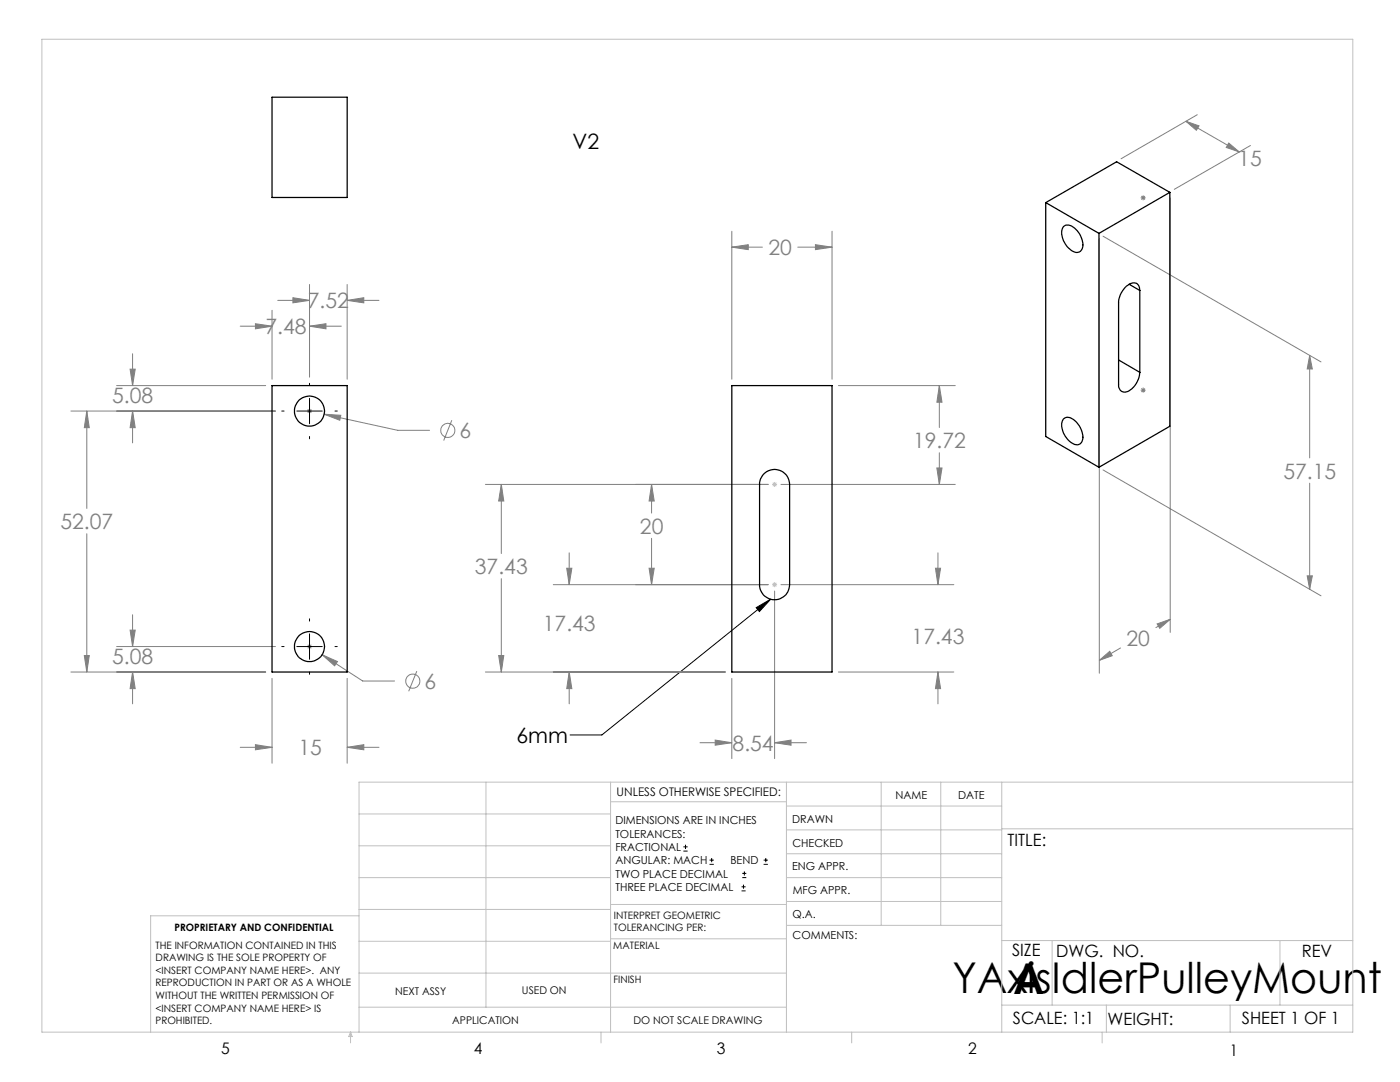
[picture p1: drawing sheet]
<svg xmlns="http://www.w3.org/2000/svg" width="279mm" height="216mm" viewBox="0 0 279 216" stroke-linecap="round" stroke-linejoin="round" font-family="sans-serif">
<g fill="none" stroke="#808080" stroke-width=".2">
<path d="M227.6 39.5h1M227.8 39.1l.7 .7M228.1 39v1M228.5 39.1l-.7 .7M233.5 39.5v86.7M236.7 24.2l10.6 6.1M236.7 24.2l2.6 .9-.5 .9zM238.9 22.9l-15.2 8.8M245.2 28.5l2.1 1.8-2.6-.9zM247.3 30.3h.1M249.6 29l-15.2 8.8M55.4 59.9h6.4"/>
<path d="M58.5 59.4l3.3 .5-3.3 .5zM61.8 56.8v18.4M69.3 56.8v18.9M69.3 59.9h6.3M69.3 59.9l3.3-.5v1zM146.1 46.1v29.6M146.1 49.3h6.1M146.1 49.3l3.2-.5v1zM159.2 49.3h6.9M162.7 48.8l3.4 .5-3.4 .5zM166.1 46.1v29.6M219.4 47.6v86.7"/>
<path d="M220.1 47.1l43.5 25.1M23.3 76.9h29.7M26 73.7h1l-.5 3.2zM26.5 70.6v6.3M47.9 65.1h6.4M51 64.6l3.3 .5-3.3 .5zM54.3 61.9v13.8M61.8 65.1h6.3M61.8 65.1l3.3-.5v1zM167.3 76.9h23.3M187.5 76.9v8.4M187.5 76.9l.5 3.4h-1z"/>
<path d="M227.6 77.9h1M227.8 77.5l.7 .7M228.1 77.3v1.1M228.5 77.5l-.7 .7M261.4 70.9v20.5M261.4 70.9l.5 2.7h-1zM14.1 82h40.9M17.3 82v19.5M17.3 82l.5 3.3h-1zM26.5 82l.5 3.3h-1zM26.5 82v6.4M61.3 82h1"/>
<path d="M61.4 81.7l.7 .7M61.8 81.5v1M62.1 81.7l-.7 .7M64.7 82.7l14.7 3.2h6.3M64.7 82.7l3.3 .2-.2 1zM90.2 83.9l-1.7 4M100 96.7l.5 3.3h-1zM100 96.7v13.8M130 96.7v5.7M130 96.7l.6 3.3h-1.1zM153.3 96.7h-56.4M155.9 96.7h34.7"/>
<path d="M187 93.4h1l-.5 3.3zM187.5 90.3v6.4M220.1 93.8l43.5 25.1M261.4 96.4v21.2M17.3 106.5v27.6M100 115.5v18.6M113.1 113.4h1l-.5 3.3zM113.6 110.3v6.4M129.5 113.4h1.1l-.6 3.3zM130 107.4v9.3M153.3 116.7h-42.9M154.6 117.9v33.5"/>
<path d="M155.9 116.7h34.5M186.7 113.4h1l-.5 3.3zM187.2 110.3v6.4M260.9 114.9h1l-.5 2.7zM14.1 134.1h38.9M16.8 130.8h1l-.5 3.3zM23.3 129h31.7M26 125.7h1l-.5 3.3zM26.5 134.1l.5 3.3h-1zM26.5 122.7v6.3M26.5 134.1v6.3M54.3 135.4v16.9"/>
<path d="M61.3 129h1M61.4 128.7l.7 .7M61.8 128.5v1M62.1 128.7l-.7 .7M64.3 130.6l3 1.4-.5 .9zM64.3 130.6l8.1 5.3h6.3M69.3 135.4v16.9M83.2 133.9l-1.6 4M96.9 134.1h47.9M99.5 130.8h1l-.5 3.3zM113.6 134.1l.5 3.3h-1zM113.6 134.1v6.3"/>
<path d="M146.1 135.4v16M167.3 134.1h23.1M187.2 134.1v6.3M187.2 134.1l.5 3.3h-1zM219.4 131.8l2.1-1.8 .5 .8zM223.6 129.3l-4.2 2.5M230.9 124.5l2.6-.9-2 1.8zM233.5 123.6l-2.8 1.6M47.9 149.1h6.4M51 148.6l3.3 .5-3.3 .5zM69.3 149.1h6.3M69.3 149.1l3.3-.5v1z"/>
<path d="M139.7 148.2h6.4M142.7 147.7l3.4 .5-3.4 .5zM154.6 148.2h6.3M154.6 148.2l3.3-.5v1z"/>
<circle cx="89.4" cy="85.9" r="1.4"/>
<circle cx="82.4" cy="135.9" r="1.42"/>
</g>
<g fill="none" stroke="#000" stroke-width=".2">
<path d="M61.8 76.5v.4M61.8 79.5v5.1M56.2 82h.5M59.2 82h5.1M61.8 87.1v.5M66.9 82h.4M153.8 119.6l-33.7 27h-6.3M56.2 129h.5M59.2 129h5.1M61.8 123.5v.4M61.8 126.5v5.1M61.8 134.1v.4"/>
<path d="M66.9 129h.4M150.9 121.2l2.9-1.6-2.2 2.4zM136.4 169.8h.8M136.4 169h.8M136.8 168.6v.8M141.6 172.5h.9M141.6 171.6h.9M142 171.2v.8M148 177.8h.8M148 177h.8M148.1 175.1h.8M148.1 174.3h.8"/>
<path d="M148.4 176.5v.8M148.6 173.9v.8M152.4 172.5h.8M152.4 171.6h.8M152.8 171.2v.8"/>
</g>
<g fill="none" stroke="#c0c0c0" stroke-width=".2">
<path d="M8.4 7.8h261.6v198.2h-261.6zM154.1 96.7h1M154.2 96.3l.7 .7M154.6 96.2v1M154.9 96.3l-.7 .7M154.1 116.7h1M154.2 116.3l.7 .7M154.6 116.2v1M154.9 116.3l-.7 .7M97 156.1v44.9M121.8 156.1v49.9M121.8 160h35.2"/>
<path d="M157 156.1v49.9M175.9 156.1v28.5M187.7 156.1v28.5M199.9 156.1v49.9M270 156.1h-198.4v49.9M71.6 175.1h50.2M71.6 168.8h50.2M71.6 162.4h50.2M157 170.4h42.9M157 165.6h42.9M157 160.8h42.9M157 175.1h42.9"/>
<path d="M157 179.9h42.9M199.9 165.4h70.1M71.6 194.2h85.4M71.6 187.8h50.2M71.6 181.5h50.2M71.6 182.7h-41.5v23.3M121.8 187.3h35.2M121.8 180.5h35.2M157 184.6h42.9M199.9 187.7h70.1M210 187.7v12.9M255.4 187.7v12.9"/>
<path d="M70 206v2.1M70 206l.3 .8h-.7zM71.6 201h85.4M119.9 206v2.1M170 206v2.1M199.9 200.6h70.1M220 206v2.1M220.8 200.6v5.4M245.5 200.6v5.4"/>
</g>
<path d="M150.9 121.2l2.9-1.6-2.2 2.4z" fill="#000"/>
<g fill="#808080">
<path d="M113.1 113.4h1l-.5 3.3zM113.6 134.1l.5 3.3h-1zM100 96.7l.5 3.3h-1zM99.5 130.8h1l-.5 3.3z"/>
<path d="M260.9 114.9h1l-.5 2.7zM261.4 70.9l.5 2.7h-1zM219.4 131.8l2.1-1.8 .5 .8zM230.9 124.5l2.6-.9-2 1.8zM245.2 28.5l2.1 1.8-2.6-.9zM236.7 24.2l2.6 .9-.5 .9zM58.5 59.4l3.3 .5-3.3 .5zM69.3 59.9l3.3-.5v1zM51 64.6l3.3 .5-3.3 .5zM61.8 65.1l3.3-.5v1zM26.5 82l.5 3.3h-1zM26 73.7h1l-.5 3.2zM26 125.7h1l-.5 3.3zM26.5 134.1l.5 3.3h-1zM64.7 82.7l3.1 1.2 .2-1zM64.3 130.6l2.5 2.3 .5-.9zM16.8 130.8h1l-.5 3.3zM17.3 82l.5 3.3h-1zM51 148.6l3.3 .5-3.3 .5zM69.3 149.1l3.3-.5v1zM146.1 49.3l3.2-.5v1zM162.7 48.8l3.4 .5-3.4 .5zM154.6 148.2l3.3-.5v1zM142.7 147.7l3.4 .5-3.4 .5zM186.7 113.4h1l-.5 3.3zM187.2 134.1l.5 3.3h-1zM187 93.4h1l-.5 3.3zM187.5 76.9l.5 3.4h-1zM130 96.7l.6 3.3h-1.1zM129.5 113.4h1.1l-.6 3.3z"/>
</g>
<g fill="none" stroke="#000" stroke-width=".25">
<path d="M54.3 19.4h15v20h-15zM233.5 38.4l-14.2 8.2M233.5 38.4l-10.7-6.1-14.1 8.1M233.5 38.4v46.7l-14.2 8.1M208.7 40.4l10.6 6.2M208.7 40.4v46.7l10.6 6.1M212.2 45.2a1.63 1.63 0 0 1 2.3 .3 4.2 4.2 0 0 1 1.5 4.1 1.31 1.31 0 0 1-2.3 .3 4.2 4.2 0 0 1-1.7-4.3zM219.3 46.6v46.6M225.4 56.7l2.1 1.3M227.5 58a1.33 1.33 0 0 0-.8-1.5 1.33 1.33 0 0 0-1.6 .4 4.6 4.6 0 0 0-1.9 3.5v16.3a1.34 1.34 0 0 0 .8 1.5 1.34 1.34 0 0 0 1.6-.4 4.7 4.7 0 0 0 1.9-3.5M227.5 58v16.3M54.3 76.9h15v57.2h-15z"/>
<path d="M146 76.9h20.1v57.2h-20.1zM223.2 71.8l4.3 2.5M152.6 94.4a3 3 0 0 1 3.2-.5 3 3 0 0 1 1.8 2.8v20a3 3 0 0 1-3 3 3 3 0 0 1-3-3v-20.4l.2-.7zM212.2 83.6a1.75 1.75 0 0 1 2.5 .5 3.9 3.9 0 0 1 1.2 4.1 1.36 1.36 0 0 1-2.2 .1 4.2 4.2 0 0 1-1.7-4.3z"/>
<circle cx="61.8" cy="82" r="3"/>
<circle cx="61.8" cy="129" r="3"/>
</g>
<g font-size="8.5">
<text x="190.1" y="198.1">YAxisIdlerPulleyMount</text>
<text x="202.2" y="198.3">A</text>
</g>
<g font-size="4.2">
<text x="114.3" y="29.7">V2</text>
<text x="103.1" y="148.2">6mm</text>
</g>
<g font-size="4.2" fill="#808080">
<text x="247.1" y="33.1">15</text>
<text x="153.4" y="50.9">20</text>
<text x="61.4" y="61.5">7.52</text>
<text x="53" y="66.7">7.48</text>
<text x="22.4" y="80.5">5.08</text>
<text x="91.7" y="87.4">6</text>
<text x="182.2" y="89.4">19.72</text>
<text x="256.1" y="95.5">57.15</text>
<text x="12.1" y="105.6">52.07</text>
<text x="127.7" y="106.5">20</text>
<text x="94.8" y="114.5">37.43</text>
<text x="108.3" y="125.9">17.43</text>
<text x="181.9" y="128.5">17.43</text>
<text x="224.8" y="128.8">20</text>
<text x="22.4" y="132.4">5.08</text>
<text x="84.7" y="137.5">6</text>
<text x="146.2" y="149.8">8.54</text>
<text x="59.5" y="150.7">15</text>
</g>
<g font-size="3.4">
<text x="201.1" y="168.8">TITLE:</text>
<text x="202" y="190.8">SIZE</text>
<text x="210.8" y="190.9">DWG. NO.</text>
<text x="259.8" y="191">REV</text>
<text x="202.1" y="204.4">SCALE: 1:1</text>
<text x="221" y="204.5">WEIGHT:</text>
<text x="247.8" y="204.4">SHEET 1 OF 1</text>
</g>
<g font-size="3.2">
<text x="44.2" y="210.4">5</text>
<text x="94.6" y="210.3">4</text>
<text x="143.1" y="210.4">3</text>
<text x="193.2" y="210.3">2</text>
<text x="245.4" y="210.6">1</text>
</g>
<text font-size="2.4" x="123.1" y="158.9">UNLESS OTHERWISE SPECIFIED:</text>
<g font-size="2.2">
<text x="178.7" y="159.4">NAME</text>
<text x="191.2" y="159.4">DATE</text>
<text x="122.8" y="164.5">DIMENSIONS ARE IN INCHES</text>
<text x="122.8" y="167.1">TOLERANCES:</text>
<text x="158.1" y="164.2">DRAWN</text>
<text x="122.8" y="169.8">FRACTIONAL</text>
<text x="122.8" y="172.5">ANGULAR: MACH</text>
<text x="145.8" y="172.5">BEND</text>
<text x="158.1" y="173.7">ENG APPR.</text>
<text x="158.2" y="169.1">CHECKED</text>
<text x="122.8" y="175.1">TWO PLACE DECIMAL</text>
<text x="122.8" y="177.8">THREE PLACE DECIMAL</text>
<text x="158.2" y="178.4">MFG APPR.</text>
<text x="158.2" y="183.2">Q.A.</text>
<text x="158.2" y="187.4">COMMENTS:</text>
</g>
<g font-size="2.1">
<text x="78.8" y="198.5">NEXT ASSY</text>
<text x="104.2" y="198.4">USED ON</text>
<text x="90.2" y="204.3">APPLICATION</text>
<text x="126.4" y="204.3">DO NOT SCALE DRAWING</text>
</g>
<g font-size="2">
<text x="34.8" y="185.7">PROPRIETARY AND CONFIDENTIAL</text>
<text x="122.5" y="183.3">INTERPRET GEOMETRIC</text>
<text x="122.5" y="185.9">TOLERANCING PER:</text>
<text x="31.1" y="189.3">THE INFORMATION CONTAINED IN THIS</text>
<text x="31.1" y="191.8">DRAWING IS THE SOLE PROPERTY OF</text>
<text x="122.4" y="189.4">MATERIAL</text>
<text x="31.1" y="194.3">&lt;INSERT COMPANY NAME HERE&gt;. ANY</text>
<text x="31.1" y="196.8">REPRODUCTION IN PART OR AS A WHOLE</text>
<text x="122.4" y="196.2">FINISH</text>
<text x="31.1" y="199.4">WITHOUT THE WRITTEN PERMISSION OF</text>
<text x="31.1" y="201.9">&lt;INSERT COMPANY NAME HERE&gt; IS</text>
<text x="31.1" y="204.4">PROHIBITED.</text>
</g>
</svg>
